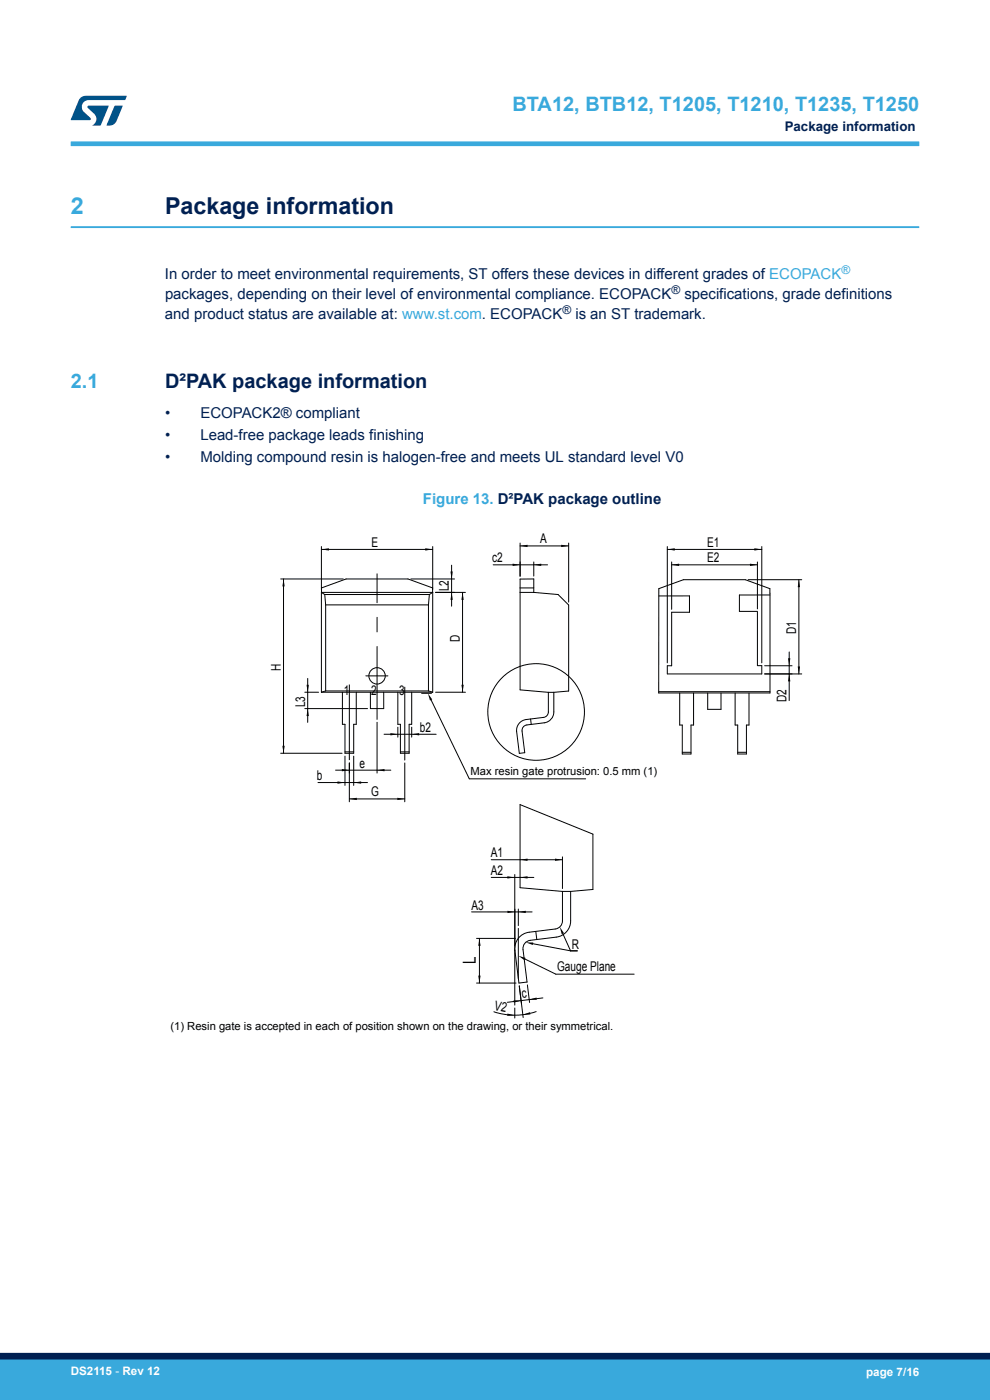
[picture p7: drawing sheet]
<svg xmlns="http://www.w3.org/2000/svg" width="210mm" height="297mm" viewBox="0 0 210 297" stroke-linecap="round" stroke-linejoin="round" font-family="sans-serif">
<path d="M15 48.2h180" fill="none" stroke="#39a9dc" stroke-width=".4"/>
<g fill="none" stroke="#000" stroke-width=".21">
<path d="M68.2 115.9v31M68.2 116.6h23.6M91.8 115.9v9.2M95.8 119.9v8.7M104.6 119.8h11.5M110.3 115.2v7M110.3 115.8h10.3M113.2 119.2v3M120.6 115.2v12.5M141.5 115.9v24.7M141.5 116.6h20.1M142.5 119.2v10.1"/>
<path d="M142.5 119.8h18.2M160.7 119.2v10M161.6 115.9v24.7M59.5 122.8h13.3M60.1 122.8v37M68.2 124.7l5.2-1.9h13.1l5.3 1.9v1M68.9 126.1h22.2M68.9 126.1l.2 2.2M69.1 128.3h21.8M69.1 128.3v18.3M87.2 122.8h9.2M90.9 128.3v18.3"/>
<path d="M91.1 126.1l-.2 2.2M91.8 125.7v21.2M91.8 125.7h-23.6l.7 .4M91.8 125.7l-.7 .4M92.4 125.7h6.3M98.1 125.7v21.2M110.3 125.7h2.9M110.3 124.7h2.9M113.2 125.7v-2.9h-2.9v23.6l6 .5M113.2 125.7l5.2 .4 2.2 2.2v18.3l-3.1 .3M139.7 126.4h6.6v3.5h-3.8v11.3h-1v1.8M139.7 124.9l5.3-1.9h13.1l5.2 1.9v22.1h-23.6z"/>
<path d="M158.7 123h11.4M160.7 129.8v11.4h.9v1.8h-20M163.3 126.2h-6.5v3.5h3.9M167.4 138.3v10.3M169.5 123v20M59.5 159.8h13.1M64.7 146.9h2.9M64.7 150.3h13.3M65.3 143.9v9.3M68.2 146.9h23.6M69.1 146.6h21.8M69.1 146.6l-.9 .3"/>
<path d="M72.6 146.9v6.8h.6v6.1h1.8v-6.1h.6v-6.8M73.2 159.5h1.8M74.1 145.2v16M78.6 146.9v3.4h2.8v-3.4M80 153.2v10.8M81.5 155.8h11M84.4 146.9v6.8h.5v6.1h1.9v-6.1h.5v-6.8M84.4 154.3v2.1M85 159.5h1.8M87.3 154.3v2.1M89.4 147.1h2.1M90.9 146.6l.9 .3"/>
<path d="M91.5 148.5l8.1 16.7h24.6M92.4 146.9h6.3M112.5 152.5l.2 1.2M116.3 146.9v4.1a1.16 1.16 0 0 1-1 1.2l-3.7 .4a2.31 2.31 0 0 0-2 2.6l.6 4.6 1.1-.1-.6-4.6a1.16 1.16 0 0 1 1-1.3l3.7-.5a2.31 2.31 0 0 0 2.1-2.3v-4.1M116.3 146.9h1.2M139.7 146.7h23.6M144.2 147v6.8h.5v6.2h1.9v-6.2h.5v-6.8M144.7 159.6h1.9M150.1 147v3.5h2.8v-3.5M155.9 147v6.8h.6v6.2h1.8v-6.2h.6v-6.8M156.5 159.6h1.8M162.2 143h7.9"/>
<path d="M162.2 141.2h5.8M67.4 166h10.6M71.2 163.4h11.7M73.2 160.4v6.2M74.1 161.9v8.2M74.1 169.5h11.8M75 160.4v6.2M85.9 161.9v8.2M100 193.5h12.9M101.1 199.1h8.2M101.7 199.1v9.4M104.2 182.4h15.1"/>
<path d="M104.2 186.1h9M109.2 185.5v15.1M109.2 192.8v8.2M109.9 192.8v3.6M109.9 197v10.6M113.7 197.6l.2 1.7M119.3 189.1v6.3a1.73 1.73 0 0 1-1.5 1.7l-5.6 .7a3.5 3.5 0 0 0-3 3.8l.9 6.9 1.7-.2-.9-6.9a1.74 1.74 0 0 1 1.6-1.9l5.5-.7a3.5 3.5 0 0 0 3-3.4v-6.3M119.3 189.1l-9-.8v-17.6l15.5 6.3v11.7l-4.8 .4M119.3 181.8v6.7M119.3 189.1h1.7M119.4 198.1l1.6 3.6M101.1 208.5h8.4"/>
<path d="M109.2 201.2v12M109.2 213.8v2.2M110.1 209.2l.9 6.7M111.4 203.5l6.5 3.2h16.6M111.9 208.9l.4 3.8M113.1 200.2l7.9 1.5M113.7 214.6a13.9 13.9 0 0 1-8.9 0M115.2 211.7l-7.6 .9M121 201.7h1.5"/>
<circle cx="80" cy="143.4" r="1.74"/>
<circle cx="113.7" cy="151" r="10.3"/>
</g>
<path d="M80 152.6v-30.9M82.3 143.4h-4.7M85.9 161.2v-16" fill="none" stroke="#000" stroke-width=".21" stroke-dasharray="15.5 3.1 3.1 3.1"/>
<g fill="#000">
<path d="M68.2 116.6l1.6-.3v.5zM90.2 116.3l1.6 .3-1.6 .2zM108.7 119.6l1.6 .2-1.6 .3zM110.3 115.8l1.6-.2v.5zM113.2 119.8l1.6-.2v.5zM119 115.6l1.6 .2-1.6 .3zM141.5 116.6l1.6-.3v.5zM142.5 119.8l1.6-.2v.5zM159.1 119.6l1.6 .2-1.6 .3zM160 116.3l1.6 .3-1.6 .2zM60.1 122.8l.3 1.6h-.5zM95.6 121.2h.4l-.2 1.6z"/>
<path d="M95.8 125.7l.2 1.6h-.4zM98.1 125.7l.3 1.6h-.5zM169.5 123l.2 1.6h-.5zM59.9 158.2h.5l-.3 1.6zM65 145.3h.5l-.2 1.6zM65.3 150.3l.2 1.6h-.5zM82.8 155.5l1.6 .3-1.6 .2zM87.3 155.8l1.6-.3v.5zM90.8 147.1l.9 1.3-.5 .2zM97.9 145.3h.5l-.3 1.6zM167.2 139.7h.4l-.2 1.5zM167.4 143l.2 1.6h-.4z"/>
<path d="M169.2 141.4h.5l-.2 1.6zM71.6 165.8l1.6 .2-1.6 .3zM72.5 163.1l1.6 .3-1.6 .2zM74.1 169.5l1.6-.3v.5zM75 166l1.6-.2v.5zM80 163.4l1.6-.3v.5zM84.3 169.2l1.6 .3-1.6 .2zM101.7 199.1l.2 1.6h-.4zM107.6 185.9l1.6 .2-1.6 .3zM107.6 193.2l1.6 .3-1.6 .2zM109.9 193.5l1.6-.3v.5zM110.3 182.4l1.6-.3v.5z"/>
<path d="M110.3 186.1l1.6-.2v.5zM118.7 196.6l.9 1.4-.4 .2zM117.7 182.1l1.6 .3-1.6 .2zM101.5 207h.4l-.2 1.5zM107.6 215l1.6 .4-1.6 .1zM108.9 212.2l1.6 .1-1.5 .4zM110.9 215.3l1.5-.6 .1 .5zM109.9 202.8l1.6 .4-.2 .5zM112.3 212.1l1.5-.5 .1 .5zM111.5 199.9l1.6 .1-.1 .5z"/>
</g>
<path d="M15 30.5h180" fill="none" stroke="#39a9dc" stroke-width="1"/>
<g fill="#005288">
<path d="M17.1 20.7l1.1-.4 8.7 .1-.4 .8h-7.6a1.45 1.45 0 0 0-1.4 .9 1.45 1.45 0 0 0 .2 1.6l1.5 1.3v.4l-4.2 .1 1.7-4.2z"/>
<path d="M24.3 22.4l1.7 .1-1.3 3.2a1.6 1.6 0 0 1-1.5 .9l-.6-.1z"/>
<path d="M18.6 22.5h4.5l-1.8 4.1h-1.7a1.54 1.54 0 0 0 .4-2.4l-1.4-1.3z"/>
</g>
<g fill="#39a9dc">
<path d="M0 288.4h210v8.6h-210z" fill-rule="evenodd"/>
<path d="M-.1 288.4h210.2v4.4h-210.2z" fill-rule="evenodd"/>
</g>
<path d="M0 287.7h210" fill="none" stroke="#002052" stroke-width="1.4"/>
<text font-size="4.9" fill="#39a9dc" x="15" y="45.4">2</text>
<text font-size="4.9" fill="#002052" x="35" y="45.4">Package information</text>
<g font-size="4.2" fill="#39a9dc">
<text x="108.7" y="23.5">BTA12, BTB12, T1205, T1210, T1235, T1250</text>
<text x="15" y="82.3">2.1</text>
</g>
<text font-size="4.2" fill="#002052" x="35" y="82.3">D²PAK package information</text>
<text font-size="3.8" x="101" y="204.5" transform="rotate(-90 101 204.5)">L</text>
<g font-size="3.2" fill="#002052">
<text x="35" y="59.1">In order to meet environmental requirements, ST offers these devices in different grades of ECOPACK</text>
<text x="35" y="63.4">packages, depending on their level of environmental compliance. ECOPACK</text>
<text x="145.2" y="63.4">specifications, grade definitions</text>
<text x="35" y="67.7">and product status are available at: www.st.com. ECOPACK</text>
<text x="122" y="67.7">is an ST trademark.</text>
<text x="35" y="88.6">•</text>
<text x="42.5" y="88.6">ECOPACK2® compliant</text>
<text x="35" y="93.3">•</text>
<text x="42.5" y="93.3">Lead-free package leads finishing</text>
<text x="35" y="98.1">•</text>
<text x="42.5" y="98.1">Molding compound resin is halogen-free and meets UL standard level V0</text>
</g>
<text font-size="3.2" fill="#39a9dc" x="89.7" y="106.9">Figure 13. D²PAK package outline</text>
<text font-size="2.8" fill="#002052" x="166.5" y="27.9">Package information</text>
<g font-size="2.8">
<text x="78.8" y="116">E</text>
<text x="104.4" y="119.3">c2</text>
<text x="114.6" y="115.3">A</text>
<text x="150" y="116">E1</text>
<text x="150" y="119.3">E2</text>
<text x="95.2" y="125.5" transform="rotate(-90 95.2 125.5)">L2</text>
<text x="97.6" y="136.3" transform="rotate(-90 97.6 136.3)">D</text>
<text x="168.9" y="134.5" transform="rotate(-90 168.9 134.5)">D1</text>
<text x="59.6" y="142.3" transform="rotate(-90 59.6 142.3)">H</text>
<text x="72.9" y="147.4">1</text>
<text x="78.8" y="147.4">2</text>
<text x="84.6" y="147.4">3</text>
<text x="166.8" y="148.9" transform="rotate(-90 166.8 148.9)">D2</text>
<text x="64.7" y="150" transform="rotate(-90 64.7 150)">L3</text>
<text x="89" y="155.2">b2</text>
<text x="67.2" y="165.5">b</text>
<text x="76.2" y="162.8">e</text>
<text x="78.8" y="168.9">G</text>
<text x="104.1" y="181.8">A1</text>
<text x="104.1" y="185.6">A2</text>
<text x="100" y="193.1">A3</text>
<text x="121.3" y="201.4">R</text>
<text x="118.2" y="206">Gauge Plane</text>
<text x="104.8" y="214.2" transform="rotate(12 104.8 214.2)">V2</text>
<text x="110.7" y="211.7" transform="rotate(-7 110.7 211.7)">c</text>
</g>
<text font-size="2.5" fill="#39a9dc" x="178.5" y="58">®</text>
<g font-size="2.5" fill="#002052">
<text x="142.4" y="62.3">®</text>
<text x="119.3" y="66.7">®</text>
</g>
<g font-size="2.5" fill="#fff">
<text x="15" y="291.6">DS2115 - Rev 12</text>
<text x="183.7" y="291.9">page 7/16</text>
</g>
<g font-size="2.4">
<text x="99.8" y="164.4">Max resin gate protrusion: 0.5 mm (1)</text>
<text x="36.2" y="218.5">(1) Resin gate is accepted in each of position shown on the drawing, or their symmetrical.</text>
</g>
</svg>
